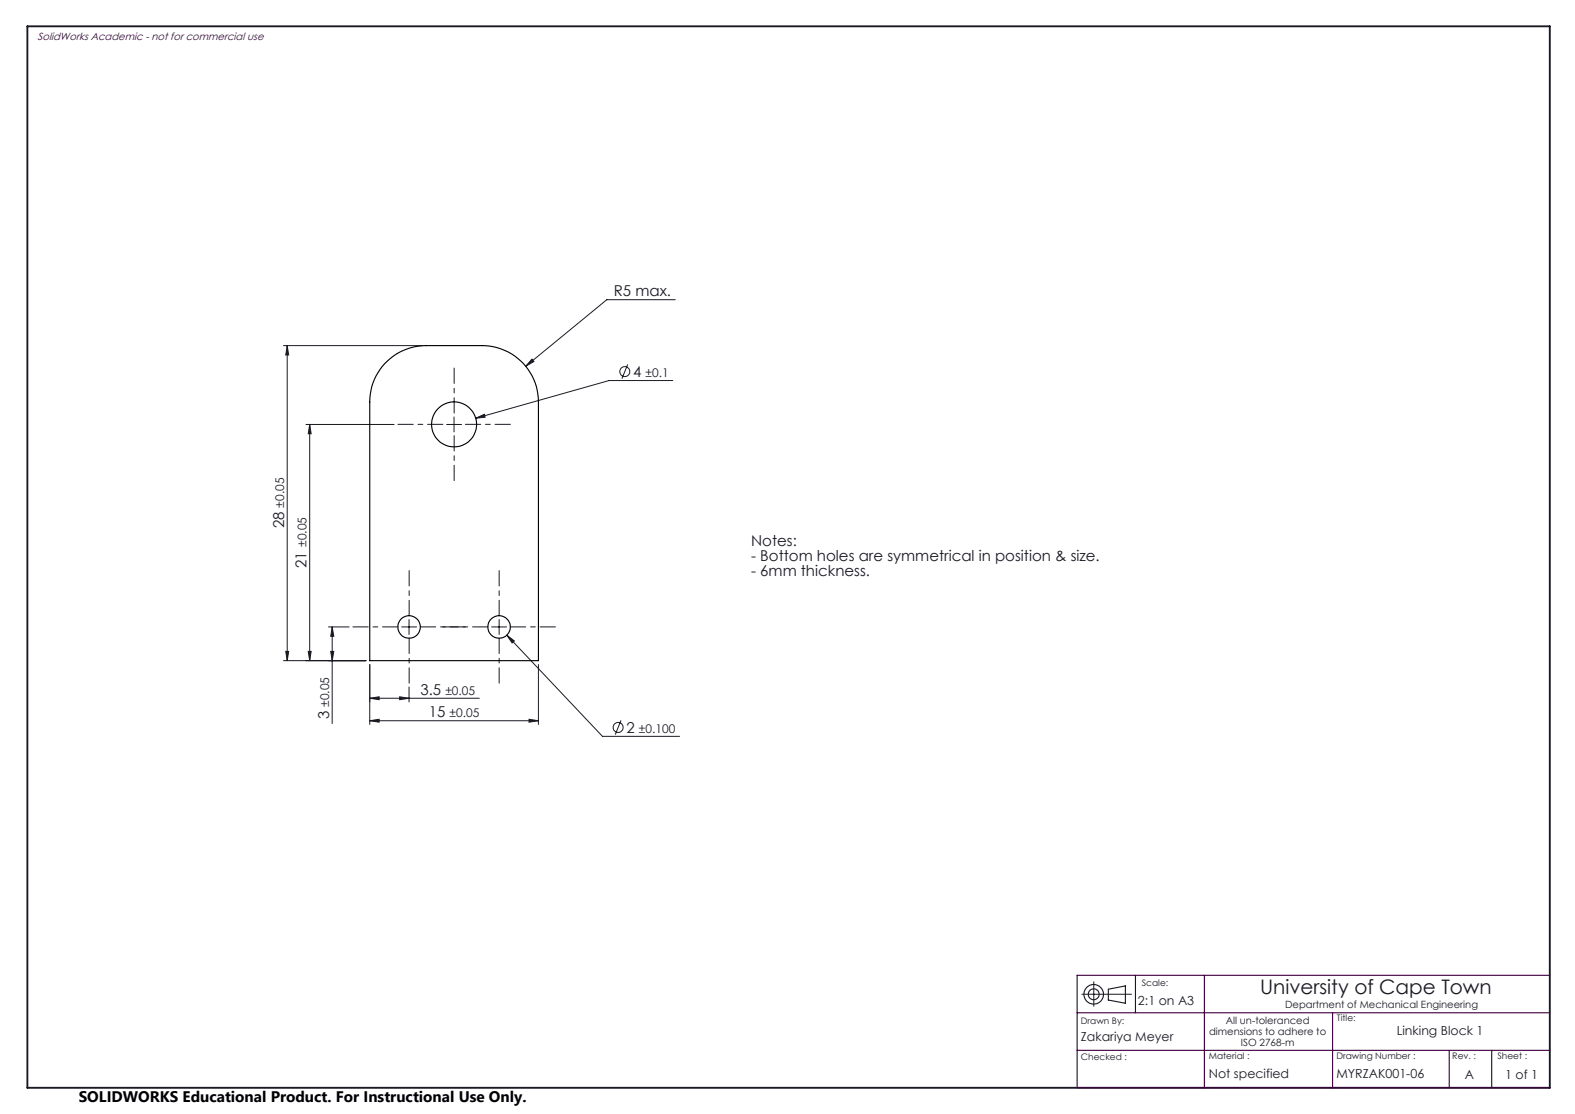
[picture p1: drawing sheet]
<svg xmlns="http://www.w3.org/2000/svg" width="420mm" height="297mm" viewBox="0 0 420 297" stroke-linecap="round" stroke-linejoin="round" font-family="sans-serif">
<g fill="none" stroke="#191924" stroke-width=".27">
<path d="M180.1 79.9h-18.3l-21.6 17.7M75.6 92.1h37M76.6 92.1l.4 2.5h-.8zM76.6 92.1v84M141.9 95.7l.5 .7-2.2 1.2zM167.4 97.2l-1.6 3.8M81.6 113.2h23.5M82.6 113.2l.4 2.4h-.8zM82.6 113.2v62.9M119.1 113.2h4M121.1 111.2v3.9M126.9 111.5l2.3-1 .2 .7z"/>
<path d="M179.4 101.5h-17l-35.5 10M75.6 176.1h22M76.2 173.7h.8l-.4 2.4zM82.2 173.7h.8l-.4 2.4zM87.6 167.1h5.5M88.2 173.7h.8l-.4 2.4zM88.6 167.1l.4 2.5h-.8zM88.6 167.1v25.8M98.6 177.2v15.9M107.1 167.1h4M109.1 165.2v4M131.1 167.1h4"/>
<path d="M133.1 165.2v4M135.1 169.3l2.1 1.6-.6 .5zM135.1 169.3l25.6 27h20.5M143.6 177.2v15.9M98.6 192.2l2.5-.4v.7zM98.6 192.2h45M98.6 186.2l2.5-.4v.7zM98.6 186.2h29.2M106.6 185.8l2.5 .4-2.5 .3zM109.1 183.2v3.9M141.1 191.8l2.5 .4-2.5 .3zM165.6 192l-1.5 3.9"/>
<path d="M288.5 265.1h13.2M291.7 261.8v6.5"/>
<circle cx="166.6" cy="99.1" r="1.33"/>
<circle cx="164.8" cy="193.9" r="1.32"/>
</g>
<g fill="none" stroke="#191924" stroke-width=".3">
<path d="M295.6 263.7l4.5-.8v4.6l-4.5-.9z"/>
<circle cx="291.6" cy="265.1" r="2.61"/>
<circle cx="291.7" cy="265.1" r="1.45"/>
</g>
<path d="M118.1 113.1h-12M121.1 110.1v-12M121.1 116.1v12M124.1 113.1h12M106.1 167.1h-12M109.1 164.1v-12M109.1 170.1v12M112.1 167.1h12M130.1 167.1h-12M133.1 164.1v-12M133.1 170.1v12M136.1 167.1h12" fill="none" stroke="#191924" stroke-width=".27" stroke-dasharray="15.2 1.3 1.3 1.3" stroke-dashoffset="11.1"/>
<path d="M7.3 7h406v283h-406z" fill="none" stroke="#191924" stroke-width=".5"/>
<path d="M287.2 270h126.1M302.8 260v10M321.2 260v30M355.4 270v20M413.3 260h-126.1v30h126.1M287.2 280h126.1M386.5 280v10M397.8 280v10" fill="none" stroke="#400040" stroke-width=".3"/>
<g fill="#191924">
<path d="M106.6 185.8l2.5 .4-2.5 .3zM98.6 186.2l2.5-.4v.7z"/>
<path d="M141.9 95.7l-1.7 1.9 2.2-1.2zM135.1 169.3l1.5 2.1 .6-.5zM126.9 111.5l2.5-.3-.2-.7z"/>
<path d="M141.1 191.8l2.5 .4-2.5 .3zM98.6 192.2l2.5-.4v.7z"/>
<path d="M76.6 92.1l.4 2.5h-.8zM76.2 173.7h.8l-.4 2.4zM88.6 167.1l.4 2.5h-.8zM88.2 173.7h.8l-.4 2.4zM82.6 113.2l.4 2.4h-.8zM82.2 173.7h.8l-.4 2.4z"/>
</g>
<g fill="none" stroke="#000" stroke-width=".3">
<path d="M102.6 96.9a15.2 15.2 0 0 1 11-4.8h15a15 15 0 0 1 15 15v69h-45v-69a14.9 14.9 0 0 1 4-10.2z"/>
<circle cx="121.1" cy="113.1" r="6"/>
<circle cx="109.1" cy="167.1" r="3"/>
<circle cx="133.1" cy="167.1" r="3"/>
</g>
<text font-size="5.3" fill="#191924" x="336" y="265.1">University of Cape Town</text>
<text font-size="4.1" x="21" y="293.7">SOLIDWORKS Educational Product. For Instructional Use Only.</text>
<g font-size="4" fill="#191924">
<text x="163.7" y="79">R5 max.</text>
<text x="168.8" y="100.5">4</text>
<text x="75.7" y="140.9" transform="rotate(-90 75.7 140.9)">28</text>
<text x="200.3" y="145.6">Notes:</text>
<text x="200.3" y="149.6">- Bottom holes are symmetrical in position &amp; size.</text>
<text x="81.7" y="151.4" transform="rotate(-90 81.7 151.4)">21</text>
<text x="200.3" y="153.6">- 6mm thickness.</text>
<text x="112.1" y="185.3">3.5</text>
<text x="87.7" y="191.8" transform="rotate(-90 87.7 191.8)">3</text>
<text x="114.4" y="191.3">15</text>
<text x="167.1" y="195.4">2</text>
</g>
<g font-size="3.3" fill="#191924">
<text x="303.5" y="267.8">2:1 on A3</text>
<text x="372.4" y="275.9">Linking Block 1</text>
<text x="288.2" y="277.6">Zakariya Meyer</text>
<text x="322.4" y="287.5">Not specified</text>
<text x="356.4" y="287.5">MYRZAK001-06</text>
<text x="390.6" y="287.6">A</text>
<text x="401.4" y="287.6">1 of 1</text>
</g>
<g font-size="3.2" fill="#191924">
<text x="172.2" y="100.5">±0.1</text>
<text x="75.7" y="135.3" transform="rotate(-90 75.7 135.3)">±0.05</text>
<text x="81.7" y="145.8" transform="rotate(-90 81.7 145.8)">±0.05</text>
<text x="118.8" y="185.3">±0.05</text>
<text x="87.7" y="188.5" transform="rotate(-90 87.7 188.5)">±0.05</text>
<text x="119.9" y="191.3">±0.05</text>
<text x="170.4" y="195.4">±0.100</text>
</g>
<text font-size="2.8" fill="#400040" x="10" y="10.5">SolidWorks Academic - not for commercial use</text>
<g font-size="2.7" fill="#191924">
<text x="342.7" y="268.7">Department of Mechanical Engineering</text>
<text x="322.4" y="275.9">dimensions to adhere to</text>
<text x="326.9" y="272.9">All un-toleranced</text>
<text x="330.9" y="278.9">ISO 2768-m</text>
</g>
<g font-size="2.4" fill="#191924">
<text x="304.5" y="262.8">Scale:</text>
<text x="288.2" y="272.9">Drawn By:</text>
<text x="356.5" y="272.3">Title:</text>
<text x="288.2" y="282.6">Checked :</text>
<text x="322.4" y="282.3">Material :</text>
<text x="356.4" y="282.3">Drawing Number :</text>
<text x="387.3" y="282.4">Rev. :</text>
<text x="399.3" y="282.3">Sheet :</text>
</g>
</svg>
